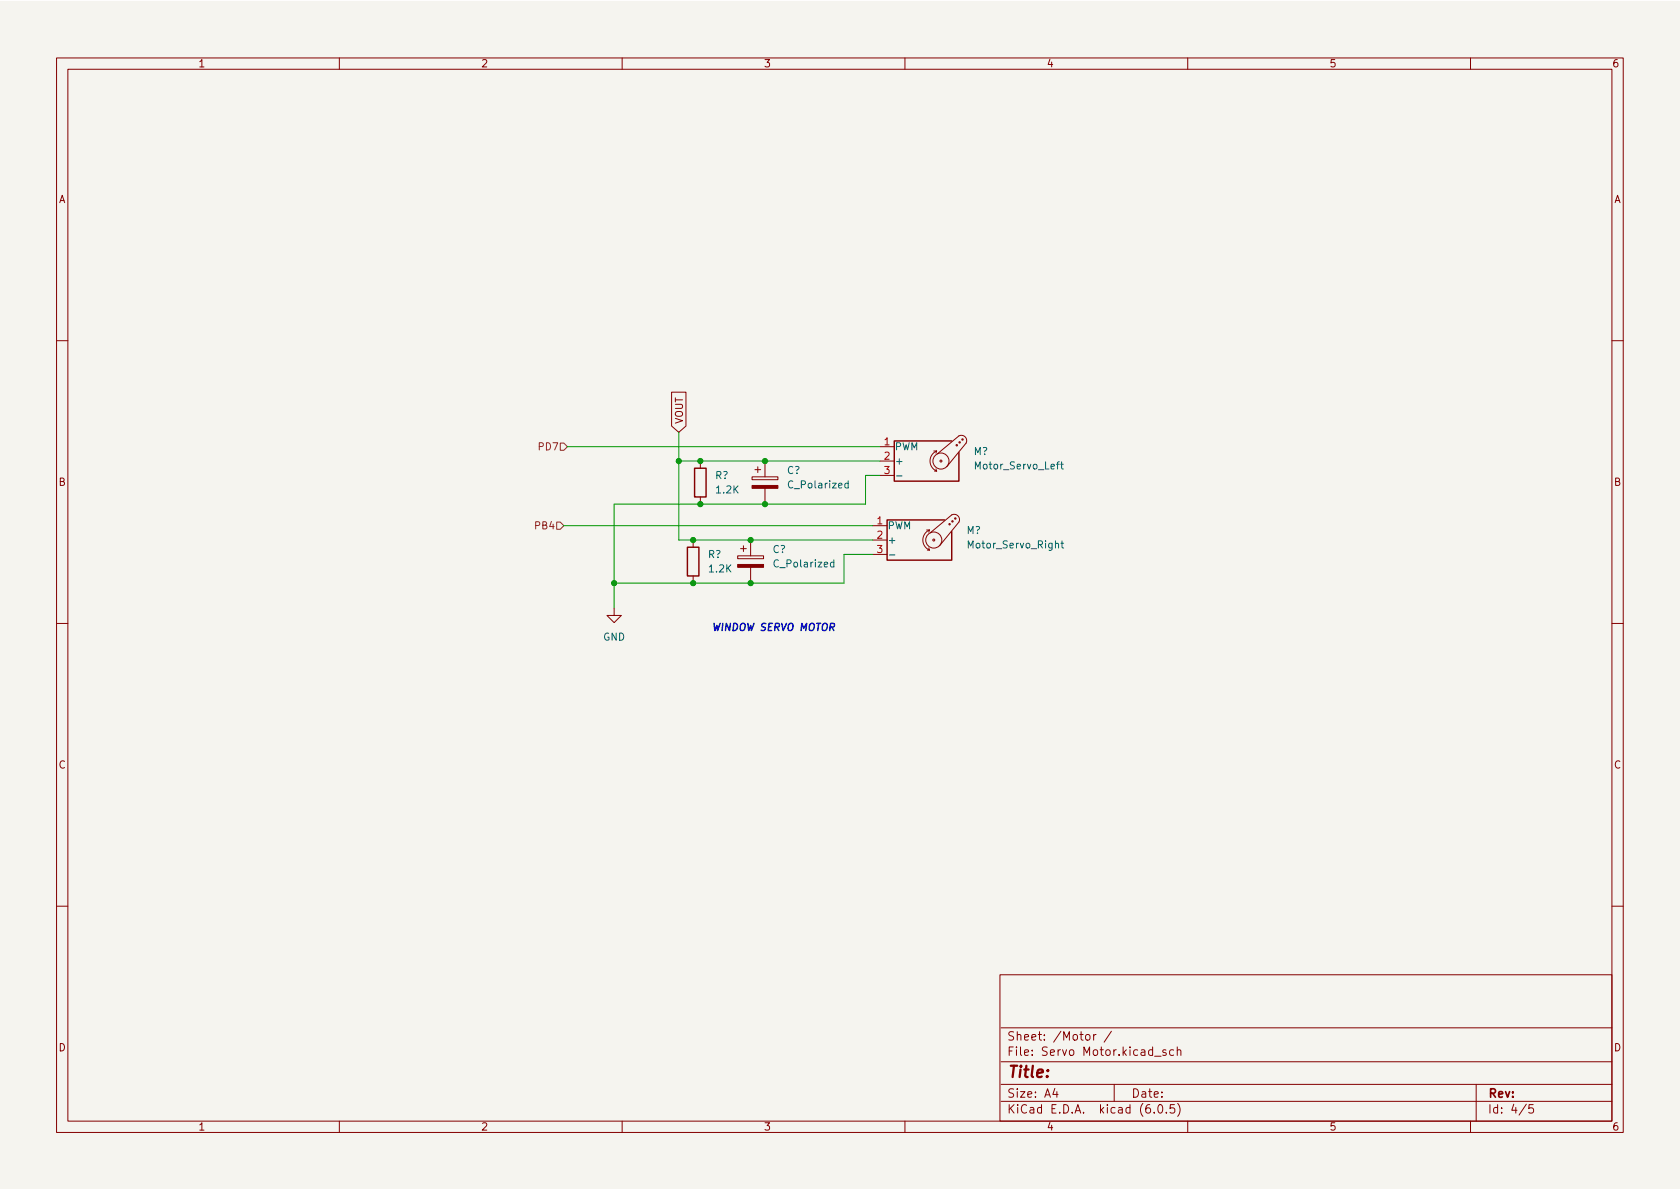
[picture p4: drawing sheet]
<svg xmlns="http://www.w3.org/2000/svg" width="297mm" height="210mm" viewBox="0 0 297 210" stroke-linecap="round" stroke-linejoin="round" font-family="sans-serif">
<path d="M0 .2h297v210.1h-297z" fill="#f5f4ef" stroke="#f5f4ef" stroke-width=".18"/>
<g fill="none" stroke="#840000" stroke-width=".18">
<path d="M10 10.2h277v190.1h-277zM12 12.2h273v186.1h-273zM60 10.2v2M110 10.2v2M160 10.2v2M210 10.2v2M260 10.2v2M10 60.2h2M118.7 69.3h2.6v6l-1.3 1.1-1.3-1.1zM155.6 79h2.5M165.1 79.8h.5M165.6 79.8a1.93 1.93 0 0 0-1.2 1.7 1.93 1.93 0 0 0 1.2 1.8"/>
<path d="M165.6 79.8l-.1 .3M285 60.2h2M122.6 95.5v1.3M123.8 81.5v1.3M123.8 87.9v1.2M130.4 98.3h4.6v.5h-4.6zM130.9 97h1.1M131.4 96.5v1M132.7 95.5v2.8M133 84.3h4.5v.5h-4.5zM133.5 83.1h1M134 82.5v1.1"/>
<path d="M135.3 81.5v2.8M135.3 86.4v2.7M154.3 93h2.5M154.3 95.5h2.5M154.3 98h2.5M155.6 81.5h2.5M155.6 84.1h2.5M163.8 93.7h.5M164 97.3h.3M164.2 96.9l.1 .4M164.3 93.7a1.93 1.93 0 0 0-1.1 1.8 1.93 1.93 0 0 0 1.1 1.8M164.3 93.7l-.1 .4"/>
<path d="M164.5 94.2l3.8-3.1a.94 .94 0 0 1 1.1 .1 .94 .94 0 0 1 .1 1.1l-3.4 4.2M165.2 83.3h.4M165.5 82.9l.1 .4M165.7 80.3l3.8-3.2a.94 .94 0 0 1 1.1 .2 .94 .94 0 0 1 .2 1.1l-3.4 4.1M10 110.2h2M108.6 107.6v1.2h1.3l-1.3 1.3-1.3-1.3h1.3M122.6 101.8v1.3M132.7 100.3v2.8M285 110.2h2M10 160.2h2M176.8 172.4h108.2v25.9h-108.2zM285 160.2h2"/>
<path d="M60 198.3v2M110 198.3v2M160 198.3v2M177 194.8h108M177 191.8h108M177 187.8h108M177 181.8h108M186.5 192.5l-.4 1h1M186.9 193v1M192 183.1l.2-.2 .4 .2 .1 .5-.1 .3h-.4l-.2-.1zM193.4 182.9v1M193.8 182.9l-.3 .1-.1 .2"/>
<path d="M196.5 182.4l-1.3 1.9M197 191.8v3M204.1 196.7v.1M204.1 186.8h1.2M204.9 195.4l.2-.1a.81 .81 0 0 1 .6 .7 .81 .81 0 0 1-.3 .8h-.2a.81 .81 0 0 1-.6-.6 .81 .81 0 0 1 .3-.8zM206.1 185.7l-.3-.1-.2 .2v.3l.5 .1v.4h-.5M206.2 196.7v.1M207.5 185.7l-.4-.1-.3 .3v.4l.1 .3h.6M207.6 195.3h-.7v.7l.2-.1 .5 .1 .1 .2-.1 .5-.2 .1-.5-.1M208.1 185.8l.3-.2 .3 .1 .1 .9M208.1 185.1v1.5M208.2 195.1a1.72 1.72 0 0 1 0 2.3"/>
<path d="M210 198.3v2M260 198.3v2M261 191.8v6.5M269.9 195.3l-1.3 1.9M271.1 195.3h-.7l-.1 .7 .2-.1 .5 .1 .2 .2-.1 .5-.2 .1-.6-.1"/>
<circle cx="169.2" cy="78.7" r=".13"/>
<circle cx="169.7" cy="78.2" r=".13"/>
<circle cx="170.2" cy="77.7" r=".13"/>
<circle cx="165.1" cy="95.5" r=".18"/>
<circle cx="165.1" cy="95.5" r="1.42"/>
<circle cx="166.4" cy="81.5" r=".18"/>
<circle cx="166.4" cy="81.5" r="1.42"/>
<circle cx="167.9" cy="92.7" r=".13"/>
<circle cx="168.4" cy="92.2" r=".13"/>
<circle cx="168.9" cy="91.7" r=".13"/>
</g>
<path d="M168.3 78h-10.2v7.1h11.4v-5.1M121.5 96.8h2.1v5h-2.1zM122.8 82.8h2v5.1h-2zM167 91.9h-10.2v7.2h11.5v-5.1" fill="none" stroke="#840000" stroke-width=".25"/>
<g fill="#840000" stroke="#840000" stroke-width=".18">
<path d="M130.4 99.8h4.6v.5h-4.6z"/>
<path d="M133 85.8h4.5v.6h-4.5z"/>
</g>
<path d="M147.4 99.5l-.3-.1-.3 .3 .1 .5h.5M147.4 99v1.3M150 85.5l-.4-.1-.2 .3 .1 .5h.5M150 85v1.3M157.2 98.1h1M158.5 84.2h1M187.5 82.1h.5M187.6 96.1h.5M187.7 81.7v1.1l.3 .1M187.8 95.6v1.1l.3 .2" fill="none" stroke="#006464" stroke-width=".18"/>
<path d="M99.1 78.4h.6l.6 .6-.6 .6h-.6zM98.4 92.3h.7l.6 .7-.6 .6h-.7z" fill="none" stroke="#725600" stroke-width=".18"/>
<path d="M100.3 79h55.3M120 76.4v19.1h34.3M99.7 93h54.6M120 81.5h35.6M154.3 98h-5.1v5.1h-40.6M155.6 84.1h-2.6v5h-44.4v18.5" fill="none" stroke="#009600" stroke-width=".18"/>
<g fill="#009600" stroke="#009600" stroke-width=".18">
<circle cx="135.3" cy="81.5" r=".46"/>
<circle cx="123.8" cy="81.5" r=".46"/>
<circle cx="132.7" cy="103.1" r=".46"/>
<circle cx="122.6" cy="103.1" r=".46"/>
<circle cx="122.6" cy="95.5" r=".46"/>
<circle cx="132.7" cy="95.5" r=".46"/>
<circle cx="108.6" cy="103.1" r=".46"/>
<circle cx="135.3" cy="89.1" r=".46"/>
<circle cx="120" cy="81.5" r=".46"/>
<circle cx="123.8" cy="89.1" r=".46"/>
</g>
<text font-size="2.8" fill="#840000" x="178" y="190.6">Title:</text>
<g font-size="2.1" fill="#840000">
<text x="178" y="184">Sheet: /Motor /</text>
<text x="178" y="186.7">File: Servo Motor.kicad_sch</text>
<text x="178" y="196.9">KiCad E.D.A. kicad (6.0.5)</text>
<text x="178" y="194.1">Size: A4</text>
<text x="200" y="194.1">Date:</text>
<text x="263" y="194.1">Rev:</text>
<text x="263" y="196.9">Id: 4/5</text>
</g>
<g font-size="1.8" fill="#840000">
<text x="35" y="11.9">1</text>
<text x="85" y="11.9">2</text>
<text x="135" y="11.9">3</text>
<text x="185" y="11.9">4</text>
<text x="235" y="11.9">5</text>
<text x="285" y="11.9">6</text>
<text x="10.3" y="35.9">A</text>
<text x="285.3" y="35.9">A</text>
<text x="120.7" y="75" transform="rotate(-90 120.7 75)">VOUT</text>
<text x="10.3" y="85.9">B</text>
<text x="285.3" y="85.9">B</text>
<text x="10.3" y="135.9">C</text>
<text x="285.3" y="135.9">C</text>
<text x="10.3" y="185.9">D</text>
<text x="285.3" y="185.9">D</text>
<text x="35" y="199.9">1</text>
<text x="85" y="199.9">2</text>
<text x="135" y="199.9">3</text>
<text x="185" y="199.9">4</text>
<text x="235" y="199.9">5</text>
<text x="285" y="199.9">6</text>
</g>
<g font-size="1.8" fill="#725600">
<text x="95.4" y="79.6">PD7</text>
<text x="94.8" y="93.6">PB4</text>
</g>
<g font-size="1.8" fill="#006464">
<text x="139.1" y="83.8">C?</text>
<text x="158.1" y="79.6">PWM</text>
<text x="158.1" y="82.2">+</text>
<text x="172.2" y="80.5">M?</text>
<text x="172.9" y="83">Motor_Servo_Left</text>
<text x="126.4" y="84.7">R?</text>
<text x="126.7" y="87.2">1.2K</text>
<text x="139.6" y="86.4">C_Polarized</text>
<text x="156.9" y="93.6">PWM</text>
<text x="170.9" y="94.4">M?</text>
<text x="125.2" y="98.7">R?</text>
<text x="125.5" y="101.2">1.2K</text>
<text x="136.6" y="97.8">C?</text>
<text x="137.1" y="100.3">C_Polarized</text>
<text x="156.9" y="96.1">+</text>
<text x="171.4" y="97">Motor_Servo_Right</text>
<text x="106.6" y="113.3">GND</text>
</g>
<g font-size="1.8" fill="#a90000">
<text x="156.4" y="78.7">1</text>
<text x="156.4" y="81.3">2</text>
<text x="156.4" y="83.8">3</text>
<text x="155.1" y="92.7">1</text>
<text x="155.1" y="95.2">2</text>
<text x="155.1" y="97.8">3</text>
</g>
<text font-size="1.8" fill="#0000c2" x="125.7" y="111.6">WINDOW SERVO MOTOR</text>
</svg>
